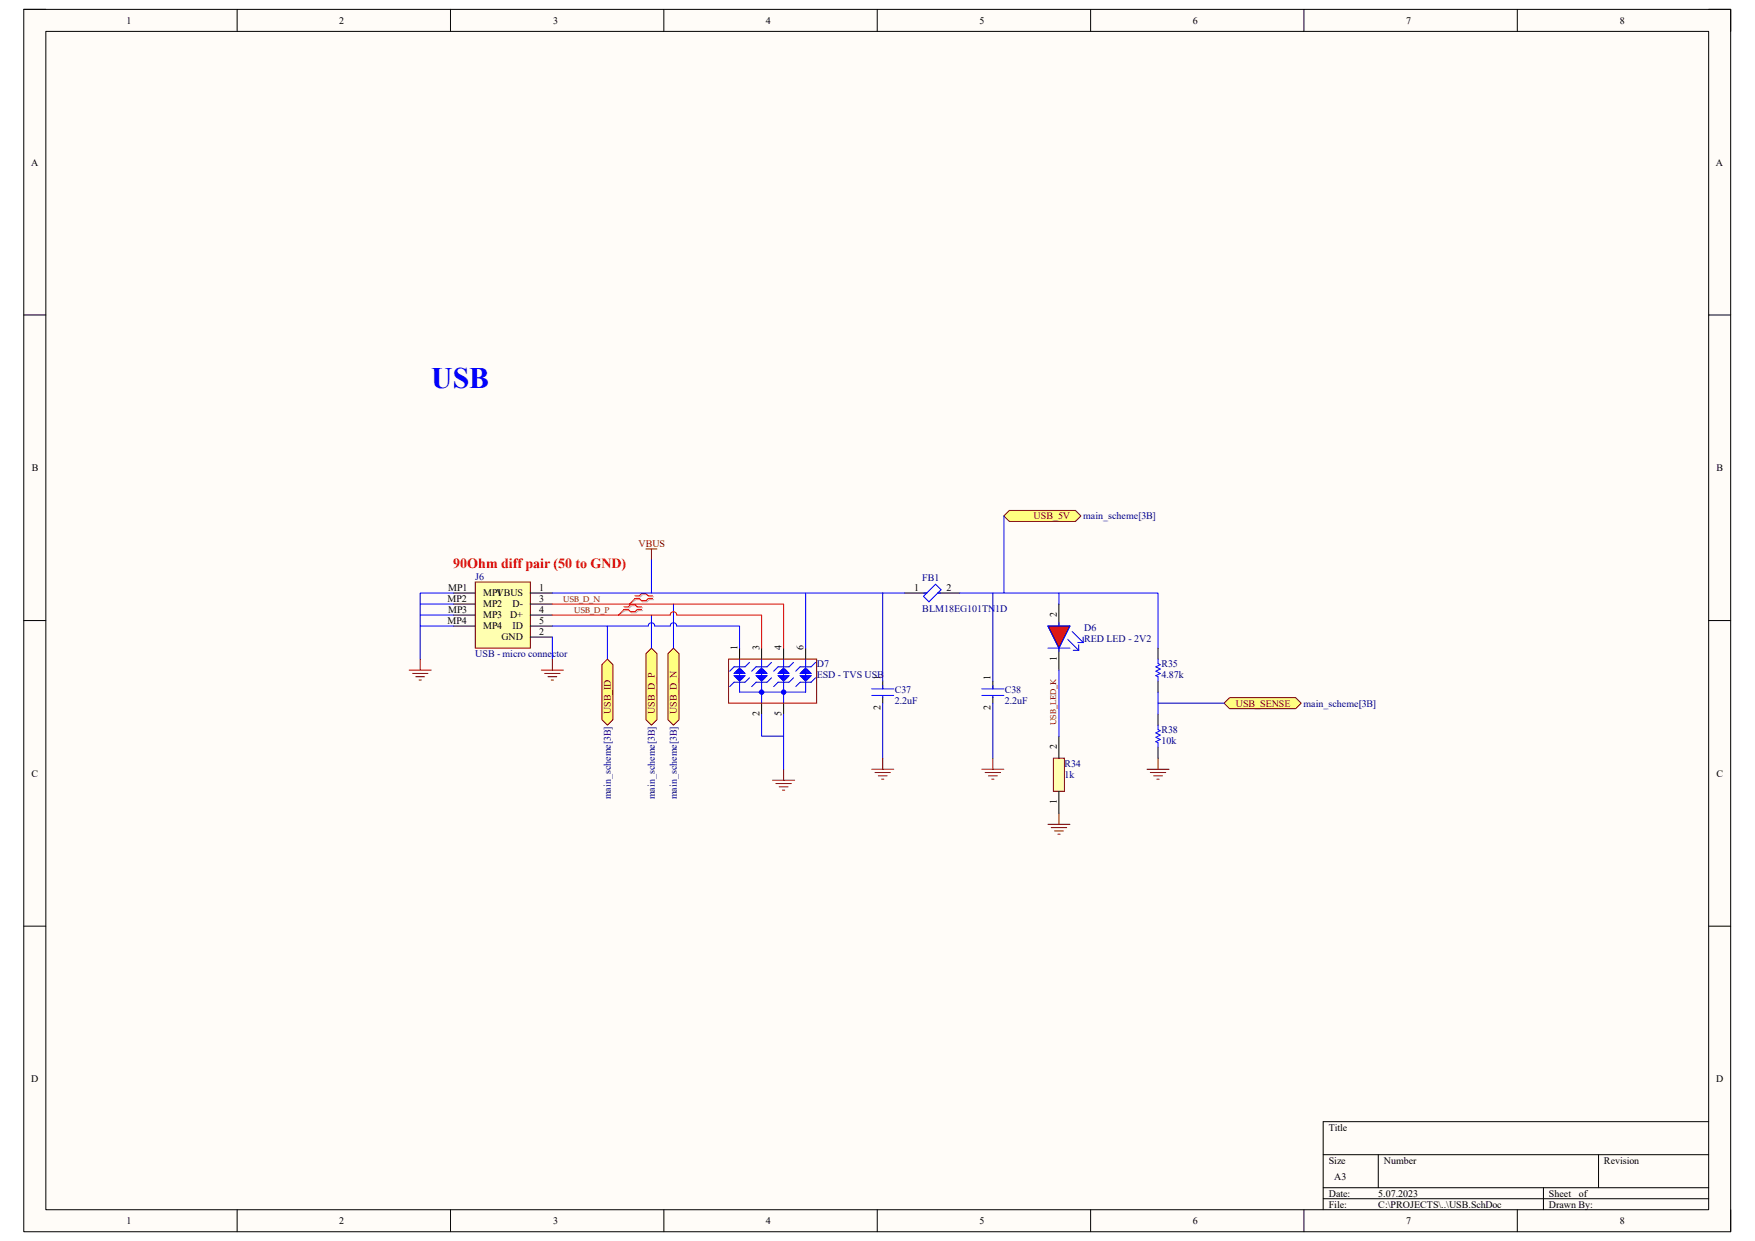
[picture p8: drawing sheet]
<svg xmlns="http://www.w3.org/2000/svg" width="297mm" height="210mm" viewBox="0 0 297 210" stroke-linecap="round" stroke-linejoin="round" font-family="sans-serif">
<path d="M4 1.6h288.9v206.8h-288.9z" fill-rule="evenodd" fill="#fffcf8"/>
<path d="M4 1.6h288.9v206.8h-288.9z" fill="none" stroke="#000" stroke-width=".17"/>
<path d="M7.8 5.3h281.4v199.4h-281.4z" fill-rule="evenodd" fill="#fffcf8"/>
<g fill="none" stroke="#000" stroke-width=".17">
<path d="M4 1.6h3.7M7.8 5.3h281.4v199.4h-281.4zM40.1 1.6v3.7M76.2 1.6v3.7M112.3 1.6v3.7M148.5 1.6v3.7M184.6 1.6v3.7M220.7 1.6v3.7M256.8 1.6v3.7M289.2 1.6h3.7v3.7M4 53.3h3.7M289.2 53.3h3.7"/>
<path d="M4 105h3.8M149.4 115.3v1.3M149.4 117.9v1.1M153.1 100.4h3.7M158.7 100.4h3.7M168 115.3v1.3M168 117.9v1.1M179.2 102.2v3.7M179.2 109.7v3.7M289.2 105h3.7M4 156.7h3.8M289.2 156.7h3.7"/>
<path d="M223.9 195.4h65.3M233.3 195.4v5.6M270.5 195.4v5.6M289.2 189.8h-65.3v14.9M40.1 204.7v3.7M76.2 204.7v3.7M112.4 204.7v3.7M148.5 204.7v3.7M184.6 204.7v3.7M220.7 204.7v3.7M223.9 201h65.3M223.9 202.9h65.3"/>
<path d="M256.8 204.7v3.7M261.2 201v3.7M292.9 204.7v3.7"/>
</g>
<g fill="none" stroke="#00f" stroke-width=".17">
<path d="M147.5 116.6h3.8M147.5 117.7h3.8M149.4 116v.6M149.4 117.9v.2M149.4 119v9.3M149.4 100.4h3.7M156.3 100.9l2-2 1 .9-2.1 2zM156.3 100.4h.5M158.7 100.4h.6M166.2 116.6h3.7M166.2 117.7h3.7M168 116v.6"/>
<path d="M168 117.9v.2M168 119v9.3M177.3 105.9h3.8l-1.9 3.8zM177.3 109.7h3.8M179.2 105.4v.5M179.2 109.7v.5M180.7 108.2l1.9 1.9M181.5 106.9l1.8 1.8M181.6 110.1h1M182.4 108.7h.9M182.6 109.1v1M183.3 107.8v.9"/>
</g>
<path d="M147.5 130.2h3.8M148.1 130.7h2.6M148.6 131.3h1.5M149.2 131.9h.4M149.4 128.3v1.9M166.2 130.2h3.7M166.7 130.7h2.6M167.3 131.3h1.5M167.8 131.9h.4M168 128.3v1.9" fill="none" stroke="#800000" stroke-width=".17"/>
<path d="M177.3 105.9h3.8l-1.9 3.8z" fill="#c00"/>
<path d="M177.3 105.9h3.8l-1.9 3.8z" fill="none" stroke="#00f" stroke-width=".17"/>
<path d="M178.3 128.3h1.8v5.6h-1.8z" fill-rule="evenodd" fill="#ffffb0"/>
<path d="M177.3 139.5h3.8M178.3 128.3h1.8v5.6h-1.8zM179.2 137.6v1.9M177.9 140.1h2.6M178.5 140.6h1.5M179 141.2h.4" fill="none" stroke="#800000" stroke-width=".17"/>
<path d="M179.2 124.6v3.7M179.2 133.9v3.7" fill="none" stroke="#000" stroke-width=".17"/>
<path d="M80.4 98.5h9.4v11.2h-9.4z" fill-rule="evenodd" fill="#ffffb0"/>
<g fill="none" stroke="#800000" stroke-width=".17">
<path d="M80.4 98.5h9.4v11.2h-9.4zM109.3 92.9h1.9M110.3 92.9v1.9M69.3 113.4h3.7M69.8 114h2.6M70.4 114.5h1.5M70.9 115.1h.4M71.1 111.5v1.9M91.6 113.4h3.7M92.2 114h2.6M92.7 114.5h1.5M93.3 115.1h.4"/>
<path d="M93.5 111.5v1.9"/>
</g>
<path d="M76.7 100.4h3.7M76.7 102.2h3.7M76.7 104.1h3.7M76.7 105.9h3.7M89.8 100.4h3.7M89.8 107.8h3.7M89.8 102.2h3.7M89.8 104.1h3.7M89.8 105.9h3.7" fill="none" stroke="#000" stroke-width=".17"/>
<path d="M110.3 94.8v5.6h-16.8M71.1 102.2h5.6M71.1 104.1h5.6M71.1 105.9v5.6M93.5 105.9h9.3v5.6M93.5 107.8v3.7M179.2 100.4h16.8v9.3" fill="none" stroke="#00f" stroke-width=".17"/>
<path d="M105.8 102.9h.7l.4-.4h.7l.4 .4h.8M107.6 101h.8l.4-.4h.7l.4 .4h.7M108.8 103.3h-.8l-.4 .4h-.7l-.4-.4h-.7l-1.1 .8M110.6 101.5h-.7l-.4 .3h-.7l-.4-.3h-.8l-1.1 .7" fill="none" stroke="#d0a19e" stroke-width=".17"/>
<path d="M105.6 102.7h.7l.4-.4h.8l.3 .4h.8M107.5 100.8h.7l.4-.3h.7l.4 .3h.7M108.6 103.2h-.8l-.3 .3h-.8l-.4-.3h-.7l-.9 .9M110.4 101.3h-.7l-.4 .4h-.7l-.4-.4h-.7l-1 .9" fill="none" stroke="#f00" stroke-width=".17"/>
<path d="M113 110.6l1-.9 .9 .9v11.2l-.9 .9-1-.9z" fill-rule="evenodd" fill="#ffff80"/>
<path d="M113 110.6l1-.9 .9 .9v11.2l-.9 .9-1-.9z" fill="none" stroke="#800000" stroke-width=".17"/>
<path d="M114 102.2v7.5" fill="none" stroke="#00f" stroke-width=".17"/>
<path d="M109.3 110.6l1-.9 .9 .9v11.2l-.9 .9-1-.9z" fill-rule="evenodd" fill="#ffff80"/>
<path d="M109.3 110.6l1-.9 .9 .9v11.2l-.9 .9-1-.9z" fill="none" stroke="#800000" stroke-width=".17"/>
<path d="M110.3 104.1v5.6" fill="none" stroke="#00f" stroke-width=".17"/>
<path d="M102.8 111.5l.9 1v9.3l-.9 .9-.9-.9v-9.3z" fill-rule="evenodd" fill="#ffff80"/>
<path d="M102.8 111.5l.9 1v9.3l-.9 .9-.9-.9v-9.3z" fill="none" stroke="#800000" stroke-width=".17"/>
<path d="M169.9 87.3l.9-.9h11.2l.9 .9-.9 .9h-11.2z" fill-rule="evenodd" fill="#ffff80"/>
<path d="M169.9 87.3l.9-.9h11.2l.9 .9-.9 .9h-11.2zM194.1 130.2h3.7M194.7 130.7h2.6M195.2 131.3h1.5M195.8 131.9h.4M196 128.3v1.9" fill="none" stroke="#800000" stroke-width=".17"/>
<path d="M207.2 119l.9-.9h11.2l.9 .9-.9 .9h-11.2z" fill-rule="evenodd" fill="#ffff80"/>
<path d="M207.2 119l.9-.9h11.2l.9 .9-.9 .9h-11.2z" fill="none" stroke="#800000" stroke-width=".17"/>
<g fill="none" stroke="#00f" stroke-width=".17">
<path d="M169.9 87.3v13.1h9.3v1.8M131.7 112.8h1.8M131.9 113.8h1.5M132.1 114v-.4h1.1v.4M132.2 114v-.6h.8v.6M132.4 113.2l-.7 .8h1.8l-.7-.8M132.4 113.2h.4M132.4 113.2v.8M132.6 111.5v7.5M132.8 113.2v.8M149.4 100.4v14.9M168 100.4v14.9"/>
<path d="M179.2 113.4v11.2M196 119h11.2M196 111.5v.8l.4 .2-.8 .4 .8 .3-.8 .4 .8 .4-.8 .3 .4 .2v.8M196 122.7v.8l.4 .2-.8 .3 .8 .4-.8 .4 .8 .3-.8 .4 .4 .2v.7"/>
</g>
<path d="M125.2 109.7v1.8M128.9 109.7v1.8M128.9 119v1.9M132.6 109.7v1.8M132.6 119v1.9M136.3 109.7v1.8M196 109.7v1.8M196 115.3v1.8M196 120.9v1.8M196 126.4v1.9" fill="none" stroke="#000" stroke-width=".17"/>
<circle cx="132.6" cy="117.1" r=".37" fill="#00f"/>
<g fill="none" stroke="#00f" stroke-width=".17">
<path d="M124.4 114.5h1.5M124.4 113.8h1.5M124.6 114.3v.4h1.1v-.4M124.6 114v-.4h1.1v.4M124.8 114.3v.6h.7v-.6M124.8 114v-.6h.7v.6M125 115.1h.3M125 115.1l-.8-.8h1.9l-.8 .8M125 113.2h.3M125 113.2l-.8 .8h1.9l-.8-.8M125 113.2v.8M125 114.3v.8"/>
<path d="M125.2 111.5v5.6h11.1v-5.6M125.3 113.2v.8M125.3 114.3v.8M126.8 114.7l-.7 .8h-1.9l-.7 .7M126.8 112.1l-.7 .7h-1.9l-.7 .8M128.1 114.5h1.5M128.1 113.8h1.5M128.3 114.3v.4h1.2v-.4M128.3 114v-.4h1.2v.4M128.5 114.3v.6h.8v-.6M128.5 114v-.6h.8v.6M128.7 115.1h.4"/>
<path d="M128.7 115.1l-.7-.8h1.8l-.7 .8M128.7 113.2h.4M128.7 113.2l-.7 .8h1.8l-.7-.8M128.7 113.2v.8M128.7 114.3v.8M128.9 111.5v7.5M129.1 113.2v.8M129.1 114.3v.8M130.6 114.7l-.8 .8h-1.8l-.8 .7M130.6 112.1l-.8 .7h-1.8l-.8 .8M131.7 112.8l-.8 .8M131.9 114.5h1.5"/>
<path d="M132.1 114.3v.4h1.1v-.4M132.2 114.3v.6h.8v-.6M132.4 115.1l-.7-.8h1.8l-.7 .8M132.4 115.1h.4M132.4 114.3v.8M132.8 114.3v.8M134.3 112.1l-.8 .7M134.3 114.7l-.8 .8h-1.8l-.8 .7M135.6 114.5h1.5M135.6 113.8h1.5M135.8 114.3v.4h1.1v-.4M135.8 114v-.4h1.1v.4"/>
<path d="M136 114.3v.6h.7v-.6M136 114v-.6h.7v.6M136.2 115.1h.3M136.2 115.1l-.8-.8h1.9l-.8 .8M136.2 113.2l-.8 .8h1.9l-.8-.8M136.2 113.2h.3M136.2 113.2v.8M136.2 114.3v.8M136.5 113.2v.8M136.5 114.3v.8M138 114.7l-.7 .8h-1.9l-.7 .7M138 112.1l-.7 .7h-1.9l-.7 .8"/>
<circle cx="132.6" cy="117.1" r=".37"/>
</g>
<circle cx="128.9" cy="117.1" r=".37" fill="#00f"/>
<g fill="none" stroke="#00f" stroke-width=".17">
<path d="M76.7 100.4h-5.6v5.5h5.6M102.8 105.9h6.9a.56 .56 0 0 1 .6-.5 .56 .56 0 0 1 .5 .5h2.6a.56 .56 0 0 1 .6-.5 .56 .56 0 0 1 .5 .5h10.7v3.8M110.3 100.4h39.1M136.3 100.4v9.3M162.4 100.4h7.5M196 117.1v3.8M128.9 120.9v3.7h3.7M132.6 120.9v9.3"/>
<circle cx="128.9" cy="117.1" r=".37"/>
</g>
<path d="M123.3 111.5h14.9v7.5h-14.9zM130.8 132h3.7M131.3 132.6h2.6M131.9 133.2h1.5M132.4 133.7h.4M132.6 130.2v1.8" fill="none" stroke="#800000" stroke-width=".17"/>
<path d="M93.5 104.1h19.9a.56 .56 0 0 1 .6-.6 .56 .56 0 0 1 .5 .6h14.4v5.6M93.5 102.2h39.1v7.5" fill="none" stroke="#f00" stroke-width=".17"/>
<text font-size="5" fill="#00f" x="73" y="65.7">USB</text>
<text font-size="2.4" fill="#f00" x="76.7" y="96.1">90Ohm diff pair (50 to GND)</text>
<g font-size="1.7">
<text x="21.4" y="4">1</text>
<text x="57.4" y="4">2</text>
<text x="93.6" y="4">3</text>
<text x="129.6" y="4">4</text>
<text x="165.8" y="4">5</text>
<text x="201.8" y="4">6</text>
<text x="238" y="4">7</text>
<text x="274.1" y="4">8</text>
<text x="5.3" y="28">A</text>
<text x="290.4" y="28">A</text>
<text x="5.4" y="79.8">B</text>
<text x="290.5" y="79.8">B</text>
<text x="75.7" y="101.9">MP2</text>
<text x="75.9" y="100">MP1</text>
<text x="81.7" y="100.9">MP1</text>
<text x="84" y="100.9">VBUS</text>
<text x="91.2" y="100">1</text>
<text x="91.2" y="101.9">3</text>
<text x="154.7" y="100">1</text>
<text x="160.2" y="100">2</text>
<text x="75.7" y="105.6">MP4</text>
<text x="75.8" y="103.7">MP3</text>
<text x="81.7" y="102.8">MP2</text>
<text x="81.7" y="104.6">MP3</text>
<text x="81.7" y="106.5">MP4</text>
<text x="86.3" y="104.6">D+</text>
<text x="86.7" y="102.8">D-</text>
<text x="86.7" y="106.5">ID</text>
<text x="91.2" y="107.4">2</text>
<text x="91.2" y="103.7">4</text>
<text x="91.2" y="105.6">5</text>
<text x="178.9" y="104.4" transform="rotate(-90 178.9 104.4)">2</text>
<text x="84.9" y="108.4">GND</text>
<text x="124.8" y="110.1" transform="rotate(-90 124.8 110.1)">1</text>
<text x="128.5" y="110.1" transform="rotate(-90 128.5 110.1)">3</text>
<text x="132.2" y="110.1" transform="rotate(-90 132.2 110.1)">4</text>
<text x="136" y="110.1" transform="rotate(-90 136 110.1)">6</text>
<text x="178.9" y="111.8" transform="rotate(-90 178.9 111.8)">1</text>
<text x="149" y="115.1" transform="rotate(-90 149 115.1)">1</text>
<text x="167.6" y="115.1" transform="rotate(-90 167.6 115.1)">1</text>
<text x="128.5" y="121.2" transform="rotate(-90 128.5 121.2)">2</text>
<text x="132.2" y="121.2" transform="rotate(-90 132.2 121.2)">5</text>
<text x="149" y="120.1" transform="rotate(-90 149 120.1)">2</text>
<text x="167.6" y="120.1" transform="rotate(-90 167.6 120.1)">2</text>
<text x="5.3" y="131.4">C</text>
<text x="178.9" y="126.8" transform="rotate(-90 178.9 126.8)">2</text>
<text x="290.5" y="131.4">C</text>
<text x="178.9" y="136" transform="rotate(-90 178.9 136)">1</text>
<text x="5.3" y="183.2">D</text>
<text x="290.4" y="183.2">D</text>
<text x="224.9" y="191.3">Title</text>
<text x="224.9" y="196.9">Size</text>
<text x="234.2" y="196.9">Number</text>
<text x="271.4" y="196.9">Revision</text>
<text x="224.9" y="202.5">Date:</text>
<text x="225.8" y="199.7">A3</text>
<text x="233.3" y="202.5">5.07.2023</text>
<text x="262.1" y="202.5">Sheet</text>
<text x="267.2" y="202.5">of</text>
<text x="21.4" y="207.2">1</text>
<text x="57.4" y="207.2">2</text>
<text x="93.6" y="207.2">3</text>
<text x="129.6" y="207.2">4</text>
<text x="165.8" y="207.2">5</text>
<text x="201.8" y="207.2">6</text>
<text x="224.9" y="204.4">File:</text>
<text x="233.3" y="204.4">C:\PROJECTS\..\USB.SchDoc</text>
<text x="238" y="207.2">7</text>
<text x="262.1" y="204.4">Drawn By:</text>
<text x="274.1" y="207.2">8</text>
</g>
<g font-size="1.7" fill="#800000">
<text x="174.9" y="87.9">USB_5V</text>
<text x="108" y="92.5">VBUS</text>
<text x="209.1" y="119.6">USB_SENSE</text>
<text x="103.4" y="120.9" transform="rotate(-90 103.4 120.9)">USB_ID</text>
<text x="110.8" y="120.9" transform="rotate(-90 110.8 120.9)">USB_D_P</text>
<text x="114.6" y="120.9" transform="rotate(-90 114.6 120.9)">USB_D_N</text>
</g>
<g font-size="1.7" fill="#000080">
<text x="183.3" y="87.9">main_scheme[3B]</text>
<text x="80.4" y="98.1">J6</text>
<text x="156.1" y="98.3">FB1</text>
<text x="156.1" y="103.5">BLM18EG101TN1D</text>
<text x="183.5" y="106.7">D6</text>
<text x="80.4" y="111.2">USB - micro connector</text>
<text x="138.2" y="112.9">D7</text>
<text x="183.5" y="108.6">RED LED - 2V2</text>
<text x="196.6" y="112.9">R35</text>
<text x="138.2" y="114.7">ESD - TVS USB</text>
<text x="151.4" y="117.3">C37</text>
<text x="151.4" y="119.2">2.2uF</text>
<text x="170.1" y="117.3">C38</text>
<text x="170.1" y="119.2">2.2uF</text>
<text x="196.6" y="114.7">4.87k</text>
<text x="220.6" y="119.6">main_scheme[3B]</text>
<text x="196.6" y="124">R38</text>
<text x="196.6" y="125.9">10k</text>
<text x="180.1" y="129.8">R34</text>
<text x="180.1" y="131.7">1k</text>
<text x="103.4" y="135.3" transform="rotate(-90 103.4 135.3)">main_scheme[3B]</text>
<text x="110.8" y="135.3" transform="rotate(-90 110.8 135.3)">main_scheme[3B]</text>
<text x="114.6" y="135.3" transform="rotate(-90 114.6 135.3)">main_scheme[3B]</text>
</g>
<g font-size="1.4" fill="#800000">
<text x="95.3" y="101.8">USB_D_N</text>
<text x="97.2" y="103.7">USB_D_P</text>
<text x="178.8" y="122.7" transform="rotate(-90 178.8 122.7)">USB_LED_K</text>
</g>
</svg>
